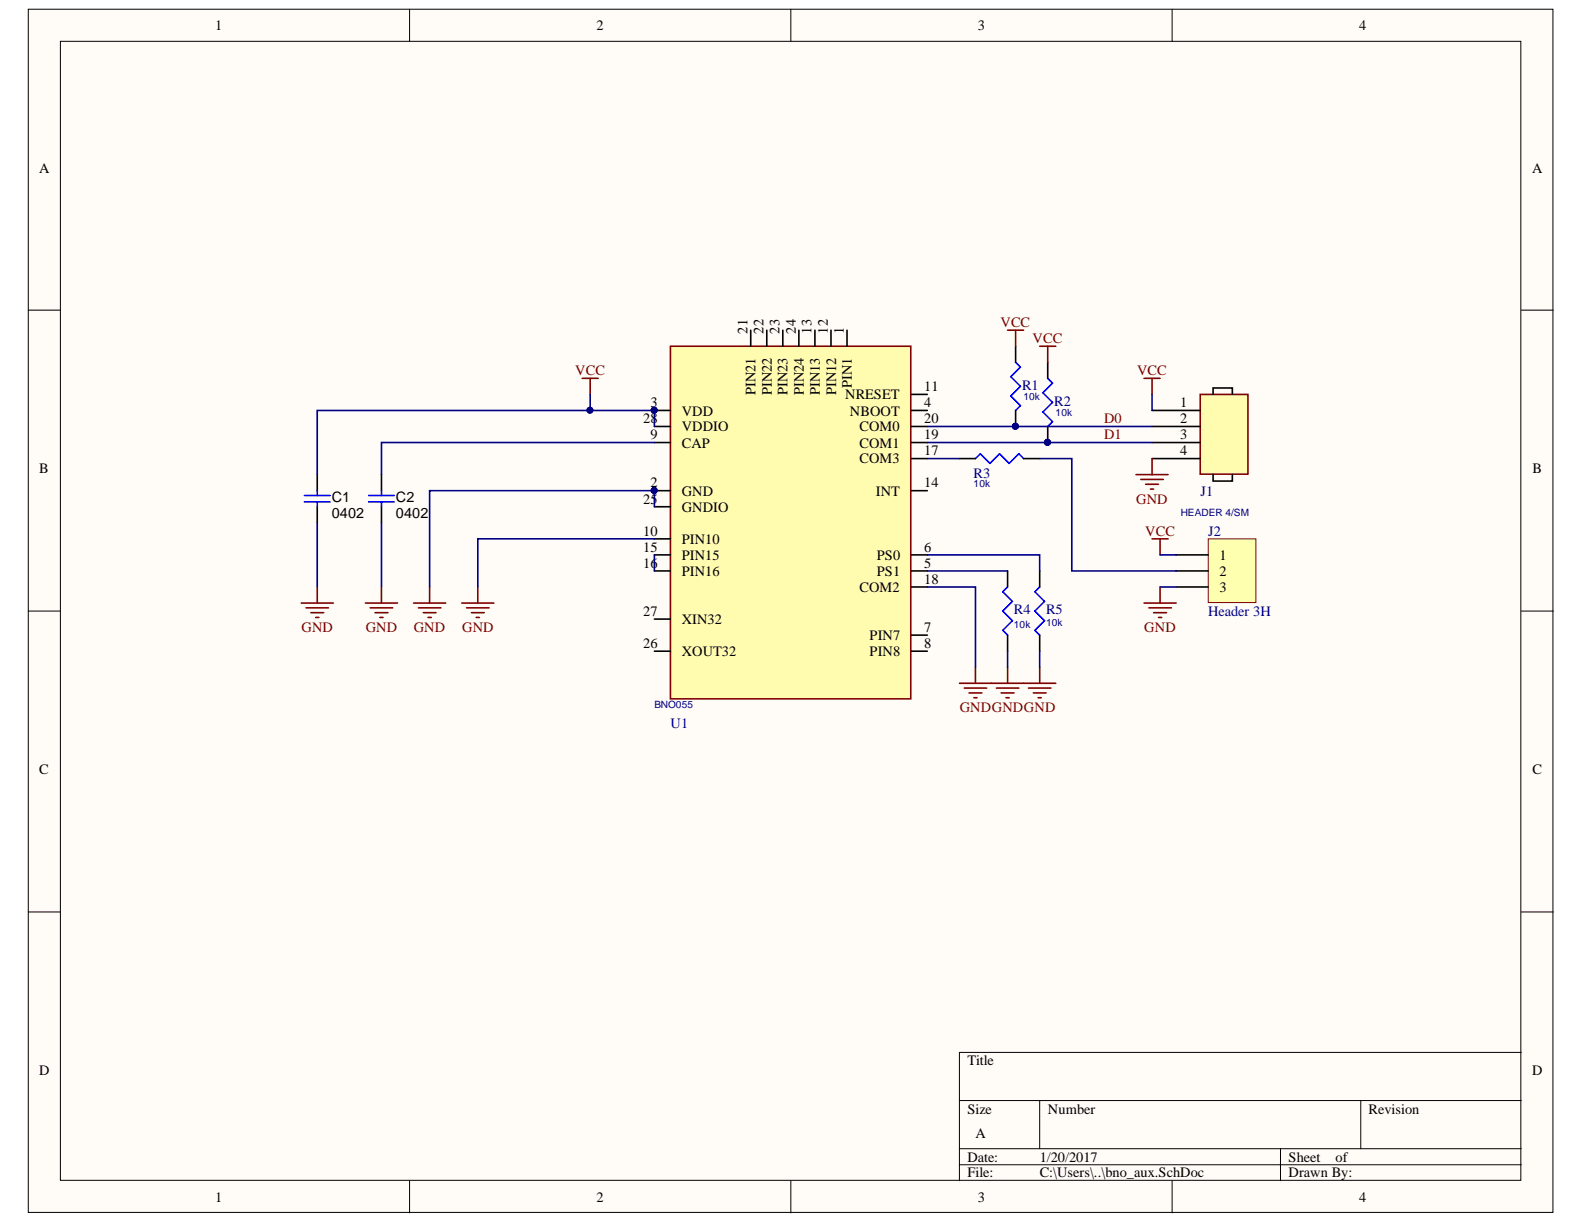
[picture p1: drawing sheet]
# Altium project BNO_AUX.PrjPcb
1 sheet, 10 parts. Net scope: global (net labels, ports and power ports of the same name join across sheets).
Board file: Aux_BNO055.PcbDoc

## Sheet bno_aux.SchDoc
size A

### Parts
C1  Cap_Case: 0402  [CAPC0402N]  (hidden comment: 885012205037)
C2  Cap_Case: 0402  [CAPC0402N]  (hidden comment: 885012205037)
J1  HEADER 4/SM  [61900411021]
J2  Header 3H  [SolderJumper]
R1  10k  [RESC402N]
R2  10k  [RESC402N]
R3  10k  [RESC402N]
R4  10k  [RESC402N]
R5  10k  [RESC402N]
U1  BNO055  [LCCS50P520X380X118-28N]

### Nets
GND: C1.2 C2.2 J1.4 J2.3 R4.1 R5.1 U1.2(GND) U1.10(PIN10) U1.18(COM2) U1.25(GNDIO)
VCC: C1.1 J1.1 J2.1 R1.1 R2.1 U1.3(VDD) U1.28(VDDIO)
D0: J1.2 R1.2 U1.20(COM0)
D1: J1.3 R2.2 U1.19(COM1)
NetC2_1: C2.1 U1.9(CAP)
NetJ2_2: J2.2 R3.2
NetR3_1: R3.1 U1.17(COM3)
NetR4_2: R4.2 U1.5(PS1)
NetR5_2: R5.2 U1.6(PS0)
NetU1_15: U1.15(PIN15) U1.16(PIN16)

Not connected (* = marked no-connect by the designer): U1 1(PIN1) 4(NBOOT) 7(PIN7) 8(PIN8) 11(NRESET) 12(PIN12) 13(PIN13) 14(INT) 21(PIN21) 22(PIN22) 23(PIN23) 24(PIN24) 26(XOUT32) 27(XIN32)
